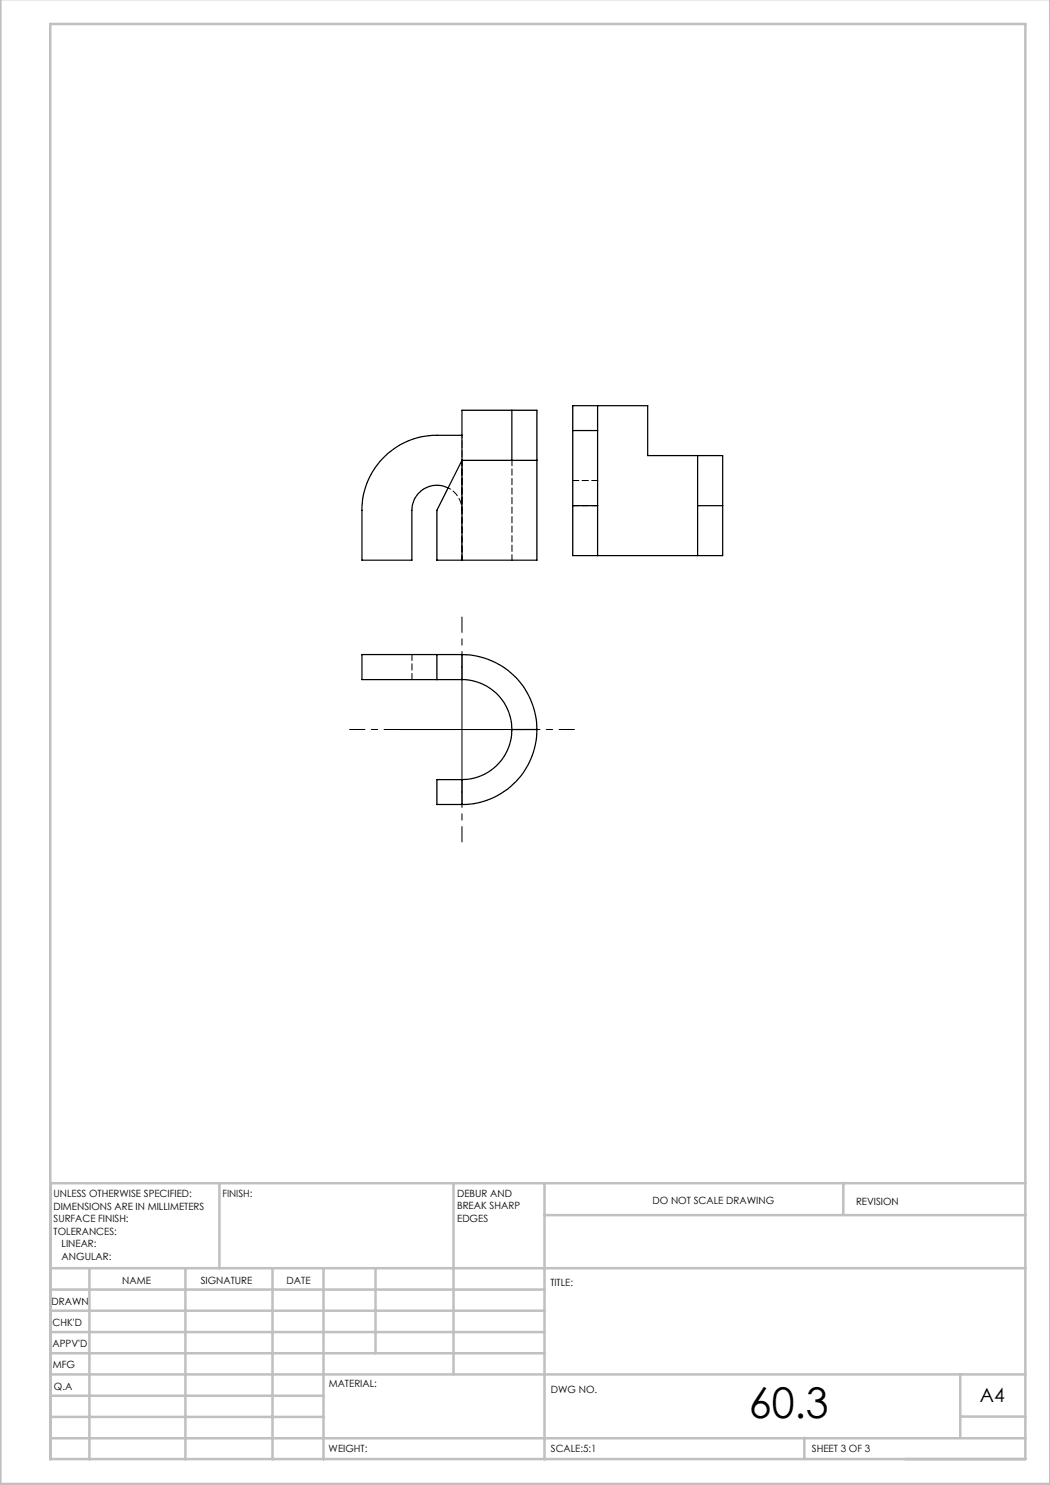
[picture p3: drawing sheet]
<svg xmlns="http://www.w3.org/2000/svg" width="210mm" height="297mm" viewBox="0 0 210 297" stroke-linecap="round" stroke-linejoin="round" font-family="sans-serif">
<path d="M92.4 133.4v-10M79.9 145.9h-10M92.4 158.4v10M104.9 145.9h10" fill="none" stroke="#000" stroke-width=".2" stroke-dasharray="15.2 1.3 1.3 1.3" stroke-dashoffset="12.1"/>
<path d="M92.4 133.4v25M79.9 145.9h25" fill="none" stroke="#000" stroke-width=".2"/>
<g fill="none" stroke="#c0c0c0" stroke-width=".5">
<path d="M.1 -.1v296.9h209.9v-296.9M10.1 4.8h195v287h-195zM43.9 236.6v17M90.7 236.6v38.3M108.9 236.6v55.3M168.7 236.6v6.3M205.1 236.6h-195v55.3M10.1 253.6h195M10.1 257.9h98.8M17.9 253.6v38.3M37.1 253.6v38.3M54.5 253.6v38.3"/>
<path d="M64.7 253.6v38.3M75.1 253.6v17M108.9 243h96.2M10.1 270.6h98.8M10.1 266.4h98.8M10.1 262.1h98.8M10.1 279.1h54.6M10.1 274.9h195M192.1 274.8v12.7M10.1 287.7h195M10.1 283.4h54.6M160.9 287.5v4.3"/>
<path d="M192.1 283.3h13"/>
</g>
<g fill="none" stroke="#000" stroke-width=".25">
<path d="M92.4 87.1h-5a15 15 0 0 0-15 15v9.9h10v-9.9a5 5 0 0 1 7.2-4.5M102.4 82.1h5v29.9h-15M102.4 82.1h-10v29.9M102.4 82.1v10M107.4 92.1h-15l-5 10v9.9h5M114.5 86.1v15M114.5 86.1h5M119.5 86.1v15M119.5 81.1h10v10h10M119.5 81.1v5M119.5 81.1h-5v5M139.5 91.1h5v20h-5"/>
<path d="M139.5 91.1v20M114.5 101.1h5M114.5 101.1v10h5M119.5 111.1h20M119.5 101.1v10M139.5 101.1h5M87.4 130.9h-15v5h15M87.4 130.9v5M87.4 130.9h5M87.4 135.9h5M92.4 130.9a15 15 0 0 1 15 15M92.4 135.9a10 10 0 0 1 10 10"/>
<path d="M92.4 130.9v5M92.4 155.9v5M92.4 155.9h-5v5h5M102.4 145.9a10 10 0 0 1-10 10M102.4 145.9h5M107.4 145.9a15 15 0 0 1-15 15"/>
</g>
<path d="M119.6 96.1h-5M119.6 101.1h-5M82.4 135.9v-5" fill="none" stroke="#000" stroke-width=".2" stroke-dasharray="1.3 .6"/>
<path d="M92.4 87v15" fill="none" stroke="#000" stroke-width=".2" stroke-dasharray="1.3 .6" stroke-dashoffset=".8"/>
<path d="M92.4 92v10M92.4 102v10" fill="none" stroke="#000" stroke-width=".2" stroke-dasharray="1.3 .6" stroke-dashoffset=".4"/>
<path d="M92.4 92v20M102.4 112v-20" fill="none" stroke="#000" stroke-width=".2" stroke-dasharray="1.3 .6" stroke-dashoffset=".2"/>
<path d="M89.6 97.6a5 5 0 0 1 2.8 4.4" fill="none" stroke="#000" stroke-width=".2" stroke-dasharray="1.3 .6" stroke-dashoffset=".7"/>
<text font-size="8.5" x="149.8" y="283.5">60.3</text>
<text font-size="3.9" x="196" y="280.4">A4</text>
<g font-size="2">
<text x="10.7" y="239.5">UNLESS OTHERWISE SPECIFIED:</text>
<text x="44.5" y="239.5">FINISH:</text>
<text x="91.4" y="239.4">DEBUR AND</text>
<text x="10.7" y="242">DIMENSIONS ARE IN MILLIMETERS</text>
<text x="10.7" y="244.5">SURFACE FINISH:</text>
<text x="91.4" y="241.9">BREAK SHARP</text>
<text x="91.4" y="244.4">EDGES</text>
<text x="130.5" y="240.8">DO NOT SCALE DRAWING</text>
<text x="171.2" y="241">REVISION</text>
<text x="10.7" y="247">TOLERANCES:</text>
<text x="12.3" y="249.5">LINEAR:</text>
<text x="12.3" y="252">ANGULAR:</text>
<text x="24.4" y="256.9">NAME</text>
<text x="40.1" y="256.8">SIGNATURE</text>
<text x="57.3" y="256.8">DATE</text>
<text x="110.1" y="257.1">TITLE:</text>
<text x="10.3" y="260.9">DRAWN</text>
<text x="10.5" y="269.3">APPV'D</text>
<text x="10.5" y="265.2">CHK'D</text>
<text x="10.6" y="273.6">MFG</text>
<text x="10.8" y="278">Q.A</text>
<text x="65.8" y="277.4">MATERIAL:</text>
<text x="110.2" y="278.5">DWG NO.</text>
<text x="65.7" y="290.4">WEIGHT:</text>
<text x="110.2" y="290.5">SCALE:5:1</text>
<text x="162.4" y="290.4">SHEET 3 OF 3</text>
</g>
</svg>
